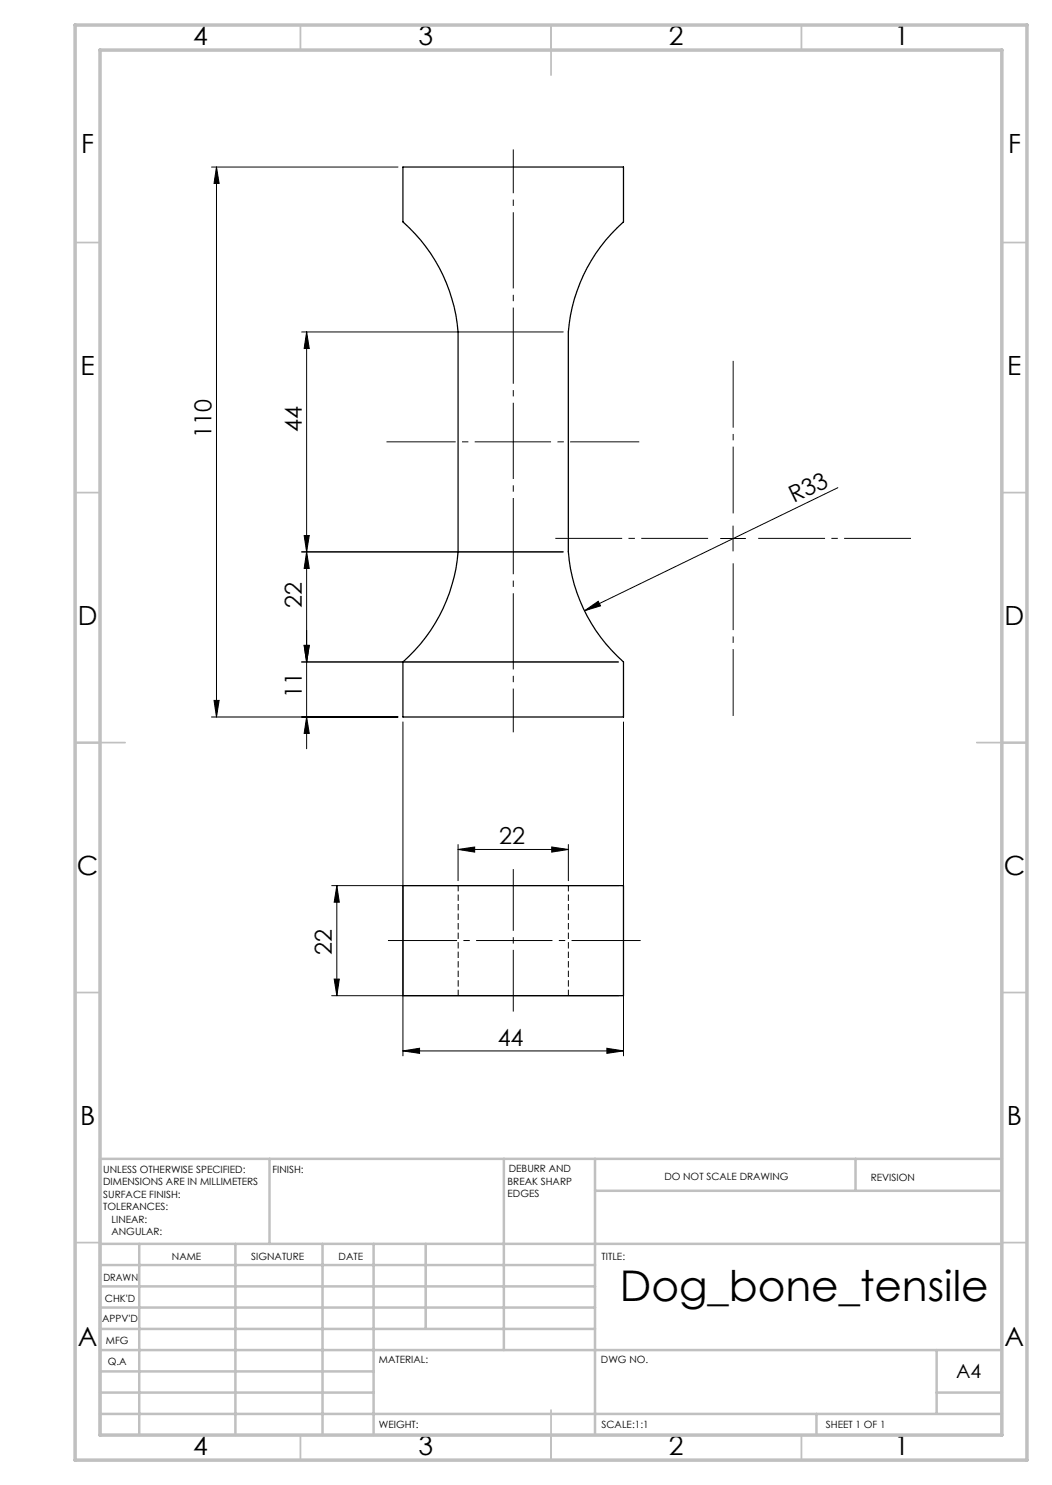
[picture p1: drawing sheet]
<svg xmlns="http://www.w3.org/2000/svg" width="210mm" height="297mm" viewBox="0 0 210 297" stroke-linecap="round" stroke-linejoin="round" font-family="sans-serif">
<path d="M80.5 33.4h44.1v11a32.8 32.8 0 0 0-11 22v44a32.8 32.8 0 0 0 11 22v11h-44.1v-11a32.8 32.8 0 0 0 11.1-22v-44a32.8 32.8 0 0 0-11.1-22zM80.5 177.1h44.1v22.1h-44.1z" fill="none" stroke="#000" stroke-width=".25"/>
<path d="M91.6 199.1v-22M113.6 199.1v-22" fill="none" stroke="#000" stroke-width=".2" stroke-dasharray="1.3 .6" stroke-dashoffset=".1" stroke-linecap="butt"/>
<g fill="none" stroke="#000" stroke-width=".2">
<path d="M42.3 33.4h37.2M43.3 33.4l.5 3.3h-1zM43.3 33.4v110M60.3 66.4h52.3M61.3 66.4l.5 3.3h-1zM61.3 66.4v83.4M167.5 97.6l-50.7 24.6M60.3 110.4h52.3M60.8 107.1h1l-.5 3.3zM61.3 110.4l.5 3.3h-1zM144 107.7h5M146.5 105.2v5"/>
<path d="M60.3 132.4h63.3M60.8 129.1h1l-.5 3.3zM116.8 122.2l2.8-1.9 .4 .9zM42.3 143.4h37.2M42.8 140.1h1l-.5 3.3zM61.3 143.4l.5 3.3h-1zM80.5 144.4v66.8M124.6 144.4v66.8M66.3 177.1h57.3M67.3 177.1l.5 3.4h-1zM67.3 177.1v22.1M91.6 169.9l3.3-.5v1z"/>
<path d="M91.6 168.9v7.3M91.6 169.9h22M110.3 169.4l3.3 .5-3.3 .5zM113.6 168.9v7.3M66.3 199.2h57.3M66.8 195.8h1l-.5 3.4zM80.5 210.2l3.4-.5v1zM80.5 210.2h44.1M121.3 209.7l3.3 .5-3.3 .5z"/>
</g>
<path d="M102.6 202.3v-28.5" fill="none" stroke="#000" stroke-width=".2" stroke-dasharray="15.3 1.3 1.3 1.3" stroke-dashoffset="2.9" stroke-linecap="butt"/>
<path d="M127.8 88.4h-50.5M128 188.1h-50.5" fill="none" stroke="#000" stroke-width=".2" stroke-dasharray="15.3 1.3 1.3 1.3" stroke-dashoffset="1.4" stroke-linecap="butt"/>
<path d="M102.6 146.5v-116.6" fill="none" stroke="#000" stroke-width=".2" stroke-dasharray="15.3 1.3 1.3 1.3" stroke-dashoffset="6.5" stroke-linecap="butt"/>
<path d="M141.5 107.7h-30.5M146.5 102.7v-30.5M146.5 112.7v30.5M151.5 107.7h30.6" fill="none" stroke="#000" stroke-width=".2" stroke-dasharray="15.3 1.3 1.3 1.3" stroke-dashoffset="1.9" stroke-linecap="butt"/>
<g fill="none" stroke="#c0c0c0" stroke-width=".35">
<path d="M60 5v5M110.1 5v10M160.2 5v5M15 48.5h5M200.2 48.5h5M15 98.5h5M200.2 98.5h5M15 148.5h10M195.2 148.5h10M15 198.5h5M200.2 198.5h5M15 248.6h5"/>
<path d="M200.2 248.6h5M60 287.1v5M110.1 282v10.1M160.2 287.1v5"/>
</g>
<g fill="none" stroke="#c0c0c0" stroke-width=".5">
<path d="M53.9 231.8v17M100.7 231.8v38.2M118.9 231.8v55.3M118.9 238.2h81.3M171 231.8v6.4M200.2 231.8h-180.2v55.3M20 248.8h180.2M20 257.3h98.9M20 253h98.9M27.8 248.8v38.3M47 248.8v38.3M64.5 248.8v38.3"/>
<path d="M74.7 248.8v38.3M85.1 248.8v17M20 265.8h98.9M20 261.5h98.9M20 278.6h54.7M20 274.3h54.7M20 270h180.2M187.2 278.6h13M187.2 270v12.8M20 282.8h180.2M163.2 282.8v4.3"/>
</g>
<path d="M15 5h190.2v287.1h-190.2zM20 10h180.2v277.1h-180.2z" fill="none" stroke="#c0c0c0" stroke-width=".7"/>
<g fill="#000">
<path d="M116.8 122.2l2.8-1.9 .4 .9z"/>
<path d="M60.8 129.1h1l-.5 3.3zM61.3 110.4l.5 3.3h-1z"/>
<path d="M60.8 129.1h1l-.5 3.3zM61.3 143.4l.5 3.3h-1zM61.3 66.4l.5 3.3h-1zM60.8 107.1h1l-.5 3.3zM43.3 33.4l.5 3.3h-1zM42.8 140.1h1l-.5 3.3zM67.3 177.1l.5 3.4h-1zM66.8 195.8h1l-.5 3.4z"/>
<path d="M110.3 169.4l3.3 .5-3.3 .5zM91.6 169.9l3.3-.5v1z"/>
<path d="M80.5 210.2l3.4-.5v1zM121.3 209.7l3.3 .5-3.3 .5z"/>
</g>
<text font-size="8.5" x="123.9" y="260.3">Dog_bone_tensile</text>
<g font-size="5.3">
<text x="38.6" y="8.9">4</text>
<text x="83.6" y="8.9">3</text>
<text x="133.7" y="8.9">2</text>
<text x="178.8" y="8.9">1</text>
<text x="16.2" y="30.7">F</text>
<text x="201.5" y="30.7">F</text>
<text x="16.1" y="74.9">E</text>
<text x="201.3" y="74.9">E</text>
<text x="15.5" y="124.9">D</text>
<text x="200.8" y="124.9">D</text>
<text x="15.4" y="174.9">C</text>
<text x="200.6" y="174.9">C</text>
<text x="16" y="224.9">B</text>
<text x="201.2" y="224.9">B</text>
<text x="15.6" y="269.2">A</text>
<text x="200.8" y="269.2">A</text>
<text x="38.6" y="290.9">4</text>
<text x="83.6" y="290.9">3</text>
<text x="133.7" y="290.9">2</text>
<text x="178.8" y="290.9">1</text>
</g>
<g font-size="4.7">
<text x="42.3" y="87.7" transform="rotate(-90 42.3 87.7)">110</text>
<text x="60.3" y="86.4" transform="rotate(-90 60.3 86.4)">44</text>
<text x="158.7" y="100.7" transform="rotate(-26 158.7 100.7)">R33</text>
<text x="60.3" y="121.6" transform="rotate(-90 60.3 121.6)">22</text>
<text x="60.3" y="139.6" transform="rotate(-90 60.3 139.6)">11</text>
<text x="99.8" y="168.9">22</text>
<text x="66.3" y="191" transform="rotate(-90 66.3 191)">22</text>
<text x="99.5" y="209.2">44</text>
</g>
<text font-size="3.9" x="191.1" y="275.5">A4</text>
<g font-size="2">
<text x="20.6" y="234.6">UNLESS OTHERWISE SPECIFIED:</text>
<text x="20.6" y="237.1">DIMENSIONS ARE IN MILLIMETERS</text>
<text x="20.6" y="239.6">SURFACE FINISH:</text>
<text x="54.4" y="234.6">FINISH:</text>
<text x="101.4" y="237">BREAK SHARP</text>
<text x="101.4" y="239.5">EDGES</text>
<text x="101.7" y="234.5">DEBURR AND</text>
<text x="132.8" y="236">DO NOT SCALE DRAWING</text>
<text x="174" y="236.2">REVISION</text>
<text x="20.6" y="242.1">TOLERANCES:</text>
<text x="22.3" y="244.6">LINEAR:</text>
<text x="22.3" y="247.1">ANGULAR:</text>
<text x="50.2" y="252">SIGNATURE</text>
<text x="67.7" y="252">DATE</text>
<text x="120.2" y="252">TITLE:</text>
<text x="20.7" y="256.1">DRAWN</text>
<text x="34.4" y="252">NAME</text>
<text x="21" y="260.4">CHK'D</text>
<text x="20.4" y="264.5">APPV'D</text>
<text x="21.1" y="268.8">MFG</text>
<text x="21.5" y="273">Q.A</text>
<text x="75.7" y="272.5">MATERIAL:</text>
<text x="120.1" y="272.5">DWG NO.</text>
<text x="75.7" y="285.6">WEIGHT:</text>
<text x="120.2" y="285.6">SCALE:1:1</text>
<text x="165.1" y="285.6">SHEET 1 OF 1</text>
</g>
</svg>
